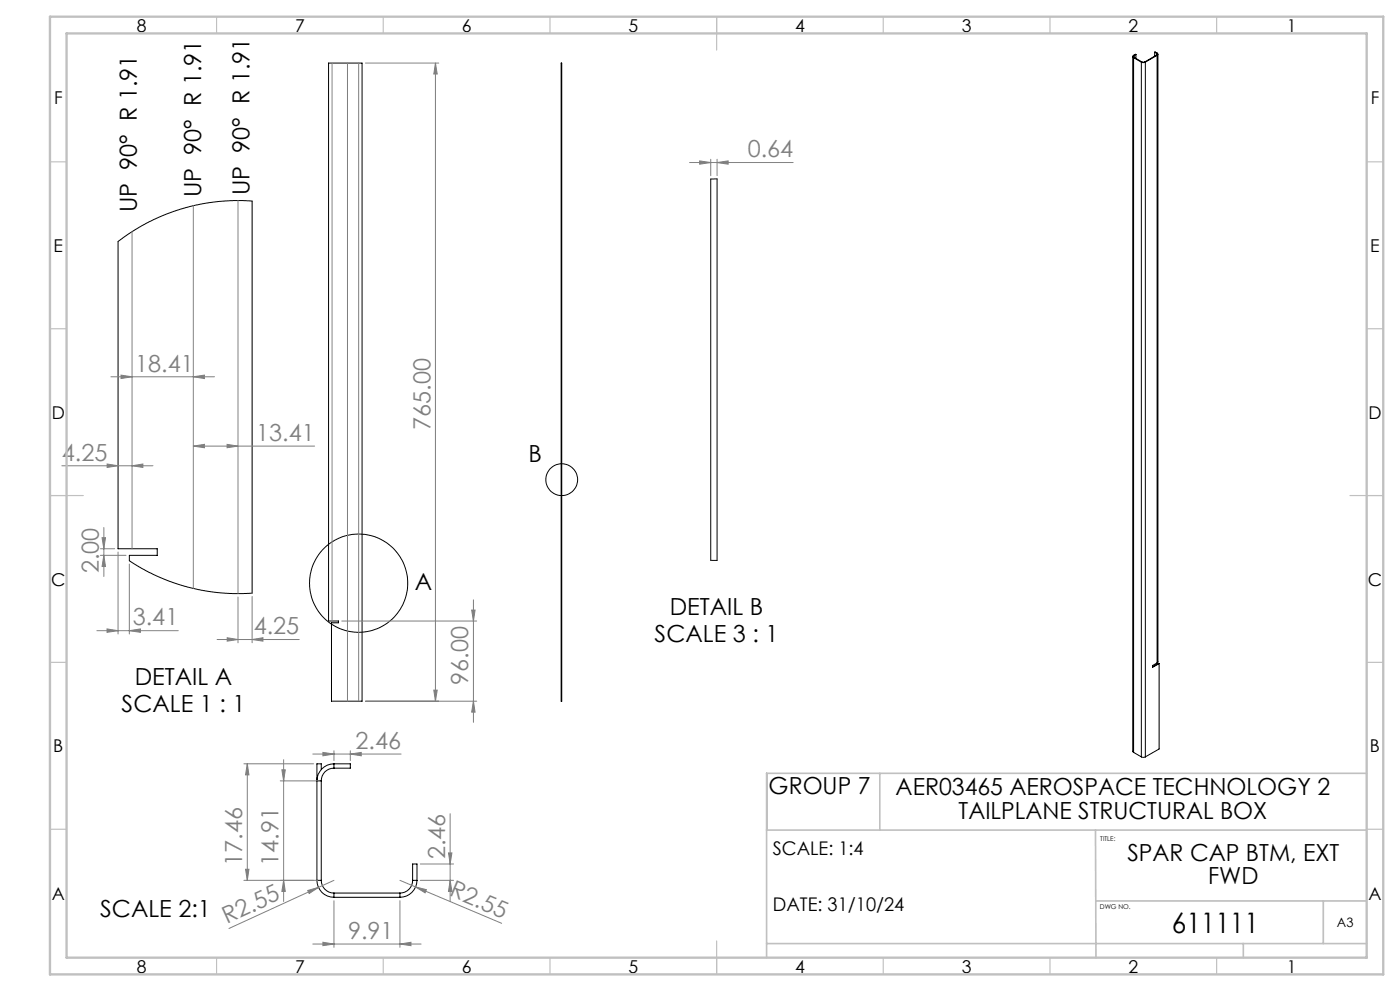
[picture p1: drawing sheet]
<svg xmlns="http://www.w3.org/2000/svg" width="420mm" height="297mm" viewBox="0 0 420 297" stroke-linecap="round" stroke-linejoin="round" font-family="sans-serif">
<g fill="none" stroke="#000" stroke-width=".3">
<path d="M98.6 18.9h10v191.2h-9.2v-23.4h2.1v-.6h-2.9zM168.3 18.9h.2v191.2h-.2zM339.8 16.9v208.3l.3 .3M340.1 16.6a.38 .38 0 0 0-.3 .3 .38 .38 0 0 0 .3 .4M340.1 17.3v208.2M340.1 17.3l2.3 1.3M340.1 16.6l.1 .1M340.2 16.7l-.2 .2 .2 .3M340.2 17.2l-.1 .1M340.2 17.2l2.3 1.4M340.2 16.7v.5M340.8 16.3l-.7 .3"/>
<path d="M340.8 16.3l-.6 .4M340.8 16.3v1.2M342.4 18.6h1.2M342.4 18.6v208.2M342.5 18.6h1M342.5 18.6h-.1M343.5 18.6h.1M343.6 18.6v208.2M346.4 15.7l.7 .2M346.4 15.7l.6 .3M346.4 15.7v1.1M347 16l.2 .3-.2 .2"/>
<path d="M347 16.5l-3.5 2.1M347 16.5l.1 .1M347 16v.5M347.1 15.9a.35 .35 0 0 1 .3 .3 .35 .35 0 0 1-.3 .4M347.1 16.6l-3.5 2M347.1 16.6v182.1M347.1 15.9l-.1 .1M347.4 16.3v182l-.3 .4M213.2 53.7l1.9-.1v114.4l-1.9-.1zM35.5 72.3l5.2-3.5 3.9-2.2 4.6-2.2 5-1.8 6-1.4 5.6-.8 4.2-.3 5.6 .2v117.5l-5.9 .1-5.8-.5-4.2-.7-6.6-1.7-6.7-2.6-4.1-2.2-3.5-2.1v-1.7h8.4v-1.9h-11.8zM347.1 198.7l-1.3 .8v.5l1.9-1.1M347.7 198.9v25.6l-4.1 2.3"/>
<path d="M347.7 198.9l-.1-.1-1.8 1M96.4 230.6v-1.7h-1.3v34.9M96.4 234v29.8M100.2 228.9a5.1 5.1 0 0 0-5.1 5.1h1.3M100.2 230.2a3.7 3.7 0 0 0-3.8 3.8M100.2 228.9v1.3M100.2 228.9h4.9v1.3h-4.9M340.1 225.5l2.3 1.3M342.4 226.8h1.2M95.1 263.8a5.1 5.1 0 0 0 5.1 5.1M95.1 263.8h1.3M96.4 263.8a3.8 3.8 0 0 0 3.8 3.8"/>
<path d="M100.2 267.6v1.3M100.2 267.6h19.8M100.2 268.9h19.8M120 267.6v1.3M123.8 263.8a3.8 3.8 0 0 1-3.8 3.8M123.8 263.8h1.3M123.8 263.8v-4.9h1.3v4.9M125.1 263.8a5.1 5.1 0 0 1-5.1 5.1"/>
<circle cx="168.5" cy="143.8" r="4.8"/>
<circle cx="107.6" cy="174.8" r="14.7"/>
</g>
<g fill="none" stroke="#808080" stroke-width=".3">
<path d="M99.6 18.9v167.2M104.2 18.9v191.2M107.6 18.9v191.2M109.6 18.9h22M130.6 18.9l.6 3.3h-1.1zM130.6 18.9v191.2M206.9 48.7h31M209.9 48.2l3.3 .5-3.3 .5zM213.2 47.7v5M215.1 48.7l3.3-.5v1zM215.1 47.7v4.9M39.6 69.4v95.1"/>
<path d="M58 61.7v114.7M71.4 60.1v117.8M33.3 112.9h31M36.3 112.4l3.3 .5-3.3 .5zM58 112.9l3.3-.5v1zM18.6 139.6h27.3M32.1 139.1l3.3 .5-3.3 .5zM39.6 139.6l3.3-.5v1zM58 133.7l3.3-.5v1zM58 133.7h36.4M68.1 133.2l3.3 .5-3.3 .5zM31.2 158.1v14.7"/>
<path d="M30.1 164.5h4.3M30.1 166.4h7.7M30.6 161.1h1l-.4 3.4zM31.2 166.4l.4 3.4h-1zM35.4 165.4v24.6M38.8 169v21M71.4 178.9v13.7M75.6 178.7v13.9M142 179.8v36.7M29.1 189h24.4M32.1 188.5l3.3 .5-3.3 .5zM38.8 189l3.3-.5v1z"/>
<path d="M65.1 191.7h24.7M68.2 191.1l3.2 .6-3.2 .5zM75.6 191.7l3.3-.6v1.1zM102.5 186.1h40.5M141.5 182.8h1l-.5 3.3zM109.6 210.1h33.4M130.1 206.8h1.1l-.6 3.3zM142 210.1l.5 3.3h-1zM73.2 228.9h20.9M74.2 228.9l.5 3.3h-1zM74.2 228.9v34.9M84.1 234h11.3"/>
<path d="M84.6 230.7h1l-.5 3.3zM85.1 227.7v42.5M93.8 226h26.5M96.9 225.5l3.3 .5-3.3 .5zM100.2 225v2.9M105.1 226l3.3-.5v1zM105.1 225v2.9M126.1 258.9h10M134.5 255.6h1.1l-.6 3.3zM135 243.9v26.3M73.2 263.8h22.2M73.7 260.5h1l-.5 3.3z"/>
<path d="M85.1 263.8l.5 3.4h-1zM92.3 266.9l3.2-.9-2.8 1.8zM95.5 266l-26.8 12.3M100.2 263.8l-4.7 2.2M100.2 269.9v14M120 263.8l30.5 12.9M120 269.9v14M124.7 265.8l3.2 .8-.4 1zM126.1 263.8h10M135 263.8l.6 3.4h-1.1zM93.8 282.9h32.5M96.9 282.4l3.3 .5-3.3 .5z"/>
<path d="M120 282.9l3.3-.5v1z"/>
</g>
<g fill="none" stroke="#c0c0c0" stroke-width=".35">
<path d="M65 5v5M115 5v5M165 5v5M215 5v10M265 5v5M315 5v5M365 5v5M15 48.5h5M410 48.5h5M15 98.5h5M410 98.5h5M15 148.5h10"/>
<path d="M405 148.5h10M15 198.5h5M410 198.5h5M15 248.5h5M410 248.5h5M65 287v5M115 287v5M165 287v5M215 282v10M265 287v5M315 287v5M365 287v5"/>
</g>
<path d="M230 231.8v17M263.9 231.8v17M410 231.8h-180v55.2M230 248.8h180M328.6 248.8l.2 38.2M328.7 270h81.3M397 270v12.8M230 282.8h180M373 282.8v4.2" fill="none" stroke="#c0c0c0" stroke-width=".5"/>
<path d="M15 5h400v287h-400zM20 10h390v277h-390z" fill="none" stroke="#c0c0c0" stroke-width=".7"/>
<g fill="#808080">
<path d="M92.3 266.9l3.2-.9-2.8 1.8z"/>
<path d="M124.7 265.8l3.2 .8-.4 1z"/>
<path d="M58 112.9l3.3-.5v1zM36.3 112.4l3.3 .5-3.3 .5zM39.6 139.6l3.3-.5v1zM32.1 139.1l3.3 .5-3.3 .5zM38.8 189l3.3-.5v1zM32.1 188.5l3.3 .5-3.3 .5z"/>
<path d="M58 133.7l3.3-.5v1zM68.1 133.2l3.3 .5-3.3 .5zM68.2 191.1l3.2 .6-3.2 .5zM75.6 191.7l3.3-.6v1.1zM209.9 48.2l3.3 .5-3.3 .5zM215.1 48.7l3.3-.5v1z"/>
<path d="M96.9 225.5l3.3 .5-3.3 .5zM105.1 226l3.3-.5v1z"/>
<path d="M135 263.8l.6 3.4h-1.1zM134.5 255.6h1.1l-.6 3.3z"/>
<path d="M130.1 206.8h1.1l-.6 3.3zM130.6 18.9l.6 3.3h-1.1zM142 210.1l.5 3.3h-1zM141.5 182.8h1l-.5 3.3z"/>
<path d="M85.1 263.8l.5 3.4h-1zM84.6 230.7h1l-.5 3.3z"/>
<path d="M73.7 260.5h1l-.5 3.3zM74.2 228.9l.5 3.3h-1z"/>
<path d="M30.6 161.1h1l-.4 3.4zM31.2 166.4l.4 3.4h-1z"/>
<path d="M96.9 282.4l3.3 .5-3.3 .5zM120 282.9l3.3-.5v1z"/>
</g>
<text font-size="8.5" x="351.6" y="279.7">611111</text>
<g font-size="7.1" fill="#808080">
<text x="224.3" y="47.2">0.64</text>
<text x="40.5" y="111.4">18.41</text>
<text x="129.1" y="128.8" transform="rotate(-90 129.1 128.8)">765.00</text>
<text x="76.8" y="132.1">13.41</text>
<text x="18.6" y="138">4.25</text>
<text x="29.6" y="171.8" transform="rotate(-90 29.6 171.8)">2.00</text>
<text x="39.8" y="187.5">3.41</text>
<text x="76.1" y="190.1">4.25</text>
<text x="140.5" y="205.2" transform="rotate(-90 140.5 205.2)">96.00</text>
<text x="106.7" y="224.4">2.46</text>
<text x="133.5" y="257.5" transform="rotate(-90 133.5 257.5)">2.46</text>
<text x="72.7" y="259.5" transform="rotate(-90 72.7 259.5)">17.46</text>
<text x="83.6" y="259.5" transform="rotate(-90 83.6 259.5)">14.91</text>
<text x="134.5" y="268.4" transform="rotate(23 134.5 268.4)">R2.55</text>
<text x="68.1" y="276.9" transform="rotate(-25 68.1 276.9)">R2.55</text>
<text x="104.4" y="281.4">9.91</text>
</g>
<g font-size="7.1">
<text x="60.4" y="59" transform="rotate(-90 60.4 59)">UP 90° R 1.91</text>
<text x="74.9" y="58.4" transform="rotate(-90 74.9 58.4)">UP 90° R 1.91</text>
<text x="41" y="63.6" transform="rotate(-90 41 63.6)">UP 90° R 1.91</text>
<text x="158.5" y="138.6">B</text>
<text x="124.4" y="176.8">A</text>
<text x="200.9" y="184.4">DETAIL B</text>
<text x="196.4" y="192.5">SCALE 3 : 1</text>
<text x="40.4" y="205.3">DETAIL A</text>
<text x="36.5" y="213.4">SCALE 1 : 1</text>
<text x="230.6" y="238">GROUP 7</text>
<text x="268.7" y="238.3">AER03465 AEROSPACE TECHNOLOGY 2</text>
<text x="287.6" y="245.3">TAILPLANE STRUCTURAL BOX</text>
<text x="338.2" y="258">SPAR CAP BTM, EXT</text>
<text x="362.4" y="265.1">FWD</text>
<text x="30.1" y="274.8">SCALE 2:1</text>
</g>
<g font-size="5.6">
<text x="231.8" y="256.2">SCALE: 1:4</text>
<text x="231.8" y="273">DATE: 31/10/24</text>
</g>
<g font-size="5.3">
<text x="41" y="9.5">8</text>
<text x="88.5" y="9.5">7</text>
<text x="138.5" y="9.5">6</text>
<text x="188.5" y="9.5">5</text>
<text x="238.5" y="9.5">4</text>
<text x="288.5" y="9.5">3</text>
<text x="338.5" y="9.5">2</text>
<text x="386" y="9.5">1</text>
<text x="16.2" y="31.3">F</text>
<text x="411.2" y="31.3">F</text>
<text x="16.1" y="75.5">E</text>
<text x="411.1" y="75.5">E</text>
<text x="15.5" y="125.5">D</text>
<text x="410.5" y="125.5">D</text>
<text x="15.4" y="175.5">C</text>
<text x="410.4" y="175.5">C</text>
<text x="16" y="225.5">B</text>
<text x="411" y="225.5">B</text>
<text x="15.5" y="269.8">A</text>
<text x="410.5" y="269.8">A</text>
<text x="41" y="291.5">8</text>
<text x="88.5" y="291.5">7</text>
<text x="138.5" y="291.5">6</text>
<text x="188.5" y="291.5">5</text>
<text x="238.5" y="291.5">4</text>
<text x="288.5" y="291.5">3</text>
<text x="338.5" y="291.5">2</text>
<text x="386" y="291.5">1</text>
</g>
<text font-size="3.9" x="401.1" y="277.7">A3</text>
<g font-size="2">
<text x="330.1" y="251.9">TITLE:</text>
<text x="330" y="272.5">DWG NO.</text>
</g>
</svg>
